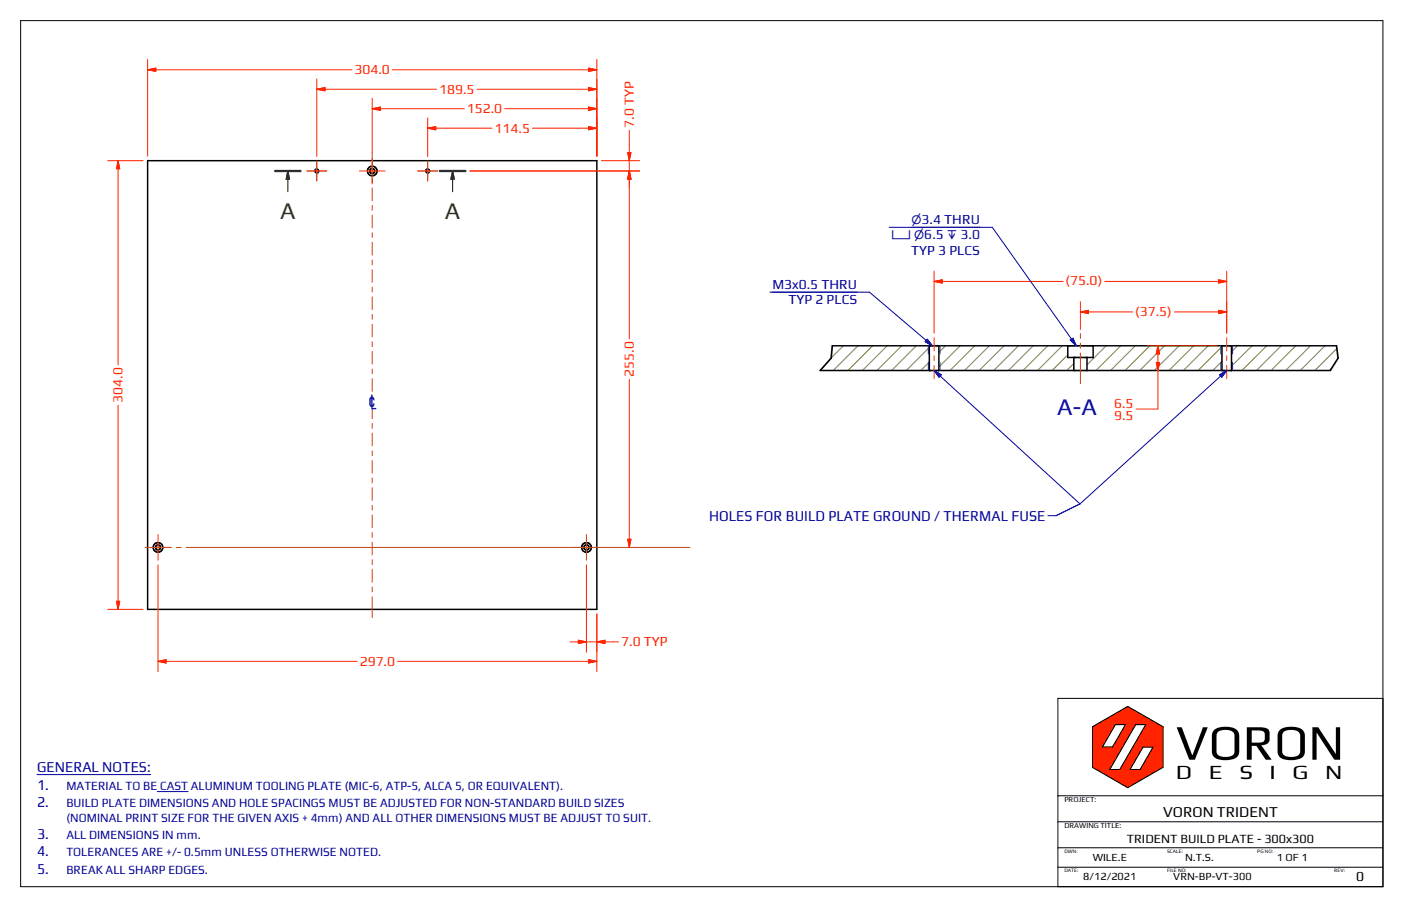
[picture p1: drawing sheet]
<svg xmlns="http://www.w3.org/2000/svg" width="432mm" height="279mm" viewBox="0 0 432 279" stroke-linecap="round" stroke-linejoin="round" font-family="sans-serif">
<g fill="none" stroke="#808040" stroke-width=".31">
<path d="M259.9 106.6l-3.7 3.8M264.4 106.6l-7.6 7.7M268.9 106.6l-7.6 7.7M273.4 106.6l-7.6 7.7M277.9 106.6l-7.6 7.7M282.4 106.6l-7.6 7.7M286.4 111.6l-2.6 2.7M286.4 107.1l-7.1 7.2M291.4 106.6l-2 2.1M295.9 106.6l-6.5 6.6M300.4 106.6l-7.6 7.7M304.9 106.6l-7.6 7.7"/>
<path d="M309.4 106.6l-7.6 7.7M313.9 106.6l-7.6 7.7M318.4 106.6l-7.6 7.7M322.9 106.6l-7.6 7.7M327.4 106.6l-7.6 7.7M329.1 109.5l-4.8 4.8M331 112.1l-2.2 2.2M340.9 106.6l-5.9 5.9M345.4 106.6l-7.6 7.7M349.9 106.6l-7.6 7.7M354.4 106.6l-7.6 7.7M358.9 106.6l-7.6 7.7"/>
<path d="M363.4 106.6l-7.6 7.7M367.9 106.6l-7.6 7.7M372.4 106.6l-7.7 7.7M376.6 111.4l-2.8 2.9M376.6 106.9l-7.3 7.4M381.4 106.6l-1.8 1.9M385.9 106.6l-6.3 6.4M390.4 106.6l-7.6 7.7M394.9 106.6l-7.7 7.7M399.4 106.6l-7.7 7.7M403.9 106.6l-7.6 7.7M408.4 106.6l-7.6 7.7"/>
<path d="M410.4 113.6l-.7 .7M412 107.5l-6.8 6.8"/>
</g>
<g fill="none" stroke="#000" stroke-width=".46">
<path d="M45.5 49.6h138.5v138.3h-138.5zM252.8 114.3h157.2M256.5 106.6h155.4M286.4 106.6v7.7M289.4 106.6v7.7M329.1 106.6v3.6h7.8v-3.6M331 110.2v4.1M335 110.2v4.1M376.6 106.6v7.7M379.6 106.6v7.7"/>
<circle cx="97.6" cy="52.7" r=".56"/>
<circle cx="114.7" cy="52.7" r=".78"/>
<circle cx="114.7" cy="52.7" r="1.48"/>
<circle cx="131.8" cy="52.7" r=".56"/>
<circle cx="48.7" cy="168.8" r="1.48"/>
<circle cx="48.7" cy="168.8" r=".77"/>
<circle cx="180.7" cy="168.8" r="1.49"/>
<circle cx="180.8" cy="168.8" r=".78"/>
</g>
<g fill="none" stroke="#004080" stroke-width=".31">
<path d="M97.5 53.4h.1M97.8 52.1l-.6 .1-.2 .4M98.3 52.9l-.3 .4-.4 .1M131.9 52.1l-.5 .1-.3 .4M132.5 52.9l-.4 .4-.4 .1M286.1 106.6v2.6M286.1 111.7v2.6M289.7 106.6v2.6M289.7 111.7v2.6M376.3 106.6v2.6M376.3 111.7v2.6M379.9 106.6v2.6"/>
<path d="M379.9 111.7v2.6"/>
</g>
<path d="M256.5 106.6l-.3 3.8-3.4 3.9M411.9 106.6l.5 3.8-2.4 3.9" fill="none" stroke="#000" stroke-width=".51"/>
<g fill="#ff2300" stroke="#ff2300" stroke-width=".31">
<path d="M342 237.3h3.2l2.4 5.6z"/>
<path d="M345.2 237.3h3.1l-.7 5.6z"/>
<path d="M345.2 237.3l7.1-6.9-4 6.9z"/>
<path d="M342.9 230.4l7.1-6.9-8 13.8z"/>
<path d="M339.8 230.4h3.1l-.9 6.9z"/>
<path d="M339.8 230.4l2.2 6.9-5.3-.7z"/>
<path d="M336.7 224.1l3.1 6.3-3.1 6.2z"/>
<path d="M336.7 224.1l7.1-.6-4 6.9z"/>
<path d="M336.7 224.1l10.9-6.2-3.8 5.6z"/>
<path d="M347.6 217.9l-.7 5.6h-3.1z"/>
<path d="M347.6 217.9l2.4 5.6h-3.1z"/>
<path d="M346.9 223.5h3.1l-7.1 6.9z"/>
<path d="M347.6 217.9l5.5 5.6h-3.1z"/>
<path d="M347.6 217.9l10.8 6.2-5.3-.6z"/>
<path d="M353.1 223.5l5.3 .6-3 6.3z"/>
<path d="M358.4 224.1v12.5l-3-6.2z"/>
<path d="M355.4 230.4l3 6.2-7 .7z"/>
<path d="M351.4 237.3l7-.7-10.8 6.3z"/>
<path d="M348.3 237.3h3.1l-3.8 5.6z"/>
<path d="M353.1 223.5l2.3 6.9h-3.1z"/>
<path d="M353.1 223.5l-.8 6.9-7.1 6.9z"/>
<path d="M336.7 236.6l5.3 .7 5.6 5.6z"/>
<path d="M356.9 106.6l.5 2.6h-1z"/>
<path d="M356.4 111.8h1l-.5 2.5z"/>
<path d="M184 198l2.4-.6v1.1z"/>
<path d="M178.3 197.4l2.4 .6-2.4 .5z"/>
<path d="M181.4 33l2.6 .5-2.6 .5z"/>
<path d="M114.7 33.5l2.5-.5v1z"/>
<path d="M194 52.7l.5 2.6h-1z"/>
<path d="M193.5 166.3h1l-.5 2.5z"/>
<path d="M193.5 47.1h1l-.5 2.5z"/>
<path d="M287.9 86.8l2.5-.5v1z"/>
<path d="M375.6 86.3l2.5 .5-2.5 .5z"/>
<path d="M181.4 203.4l2.6 .6-2.6 .5z"/>
<path d="M48.7 204l2.5-.6v1.1z"/>
<path d="M181.4 21l2.6 .5-2.6 .5z"/>
<path d="M45.5 21.5l2.5-.5v1z"/>
<path d="M36.4 49.6l.5 2.4h-1z"/>
<path d="M35.9 185.4h1l-.5 2.5z"/>
<path d="M181.4 39l2.6 .5-2.6 .5z"/>
<path d="M131.8 39.5l2.5-.5v1z"/>
<path d="M181.4 27l2.6 .5-2.6 .5z"/>
<path d="M97.6 27.5l2.6-.5v1z"/>
<path d="M375.6 95.7l2.5 .5-2.5 .5z"/>
<path d="M333 96.2l2.5-.5v1z"/>
</g>
<path d="M6.4 6.4h419.8v267h-419.8zM426.2 215.4h-100.2v58M336.7 224.1l10.9-6.2 10.8 6.2v12.5l-10.8 6.3-10.9-6.3zM343.8 223.5h3.1l-4 6.9h-3.1zM350 223.5h3.1l-7.9 13.8h-3.2zM352.3 230.4h3.1l-4 6.9h-3.1zM326 253.4h100.2M326 245.4h100.2M326 267.4h100.2M326 261.4h100.2" fill="none" stroke="#000" stroke-width=".31"/>
<path d="M84.8 52.7h7.8M135.6 52.7h7.8" fill="none" stroke="#008000" stroke-width=".71"/>
<path d="M88.7 52.7v6.4M88.7 52.7l.5 2.6h-1zM139.5 52.7l.5 2.6h-1zM139.5 52.7v6.4" fill="none" stroke="#008000" stroke-width=".36"/>
<g fill="#008000" stroke="#008000" stroke-width=".36">
<path d="M88.7 52.7l.5 2.6h-1z"/>
<path d="M139.5 52.7l.5 2.6h-1z"/>
</g>
<g fill="none" stroke="#ff2300" stroke-width=".31">
<path d="M45.5 18.3v29.9M184 18.3v29.9M45.5 21.5h63M45.5 21.5l2.5-.5v1zM97.6 27.5h37M97.6 27.5l2.6-.5v1zM97.6 24.3v24M114.7 33.5h28.4M114.7 33.5l2.5-.5v1zM114.7 30.3v16.8M120.9 21.5h63.1M131.8 39.5h19.8"/>
<path d="M131.8 39.5l2.5-.5v1zM131.8 36.3v12M147 27.5h37M155.6 33.5h28.4M164.1 39.5h19.9M181.4 33l2.6 .5-2.6 .5zM181.4 21l2.6 .5-2.6 .5zM181.4 27l2.6 .5-2.6 .5zM181.4 39l2.6 .5-2.6 .5zM33.2 49.6h10.9M36.4 49.6v62.9M36.4 49.6l.5 2.4h-1z"/>
<path d="M144.8 52.7h52.3M185.4 49.6h11.7M193.5 47.1h1l-.5 2.5zM194 40.2v64.3M194 52.7l.5 2.6h-1zM287.9 86.8h39.8M287.9 86.8l2.5-.5v1zM287.9 83.6v19.1M333 96.2h16.1M333 96.2l2.5-.5v1zM333 93v8.6M340.5 86.8h37.6"/>
<path d="M361.9 96.2h16.2M375.6 86.3l2.5 .5-2.5 .5zM375.6 95.7l2.5 .5-2.5 .5zM378.1 83.6v19.1M194 117v51.8M353.7 106.6h21.5M356.4 111.8h1l-.5 2.5zM356.9 106.6v19.5h-6.7M356.9 106.6l.5 2.6h-1zM36.4 125v62.9M48.7 174.2v32.9M180.7 174.2v26.9"/>
<path d="M193.5 166.3h1l-.5 2.5zM33.2 187.9h10.9M35.9 185.4h1l-.5 2.5zM175.7 198h15M178.3 197.4l2.4 .6-2.4 .5zM184 198l2.4-.6v1.1zM184 189.3v17.8M48.7 204h61.4M48.7 204l2.5-.6v1.1zM122.5 204h61.5M181.4 203.4l2.6 .6-2.6 .5z"/>
</g>
<g fill="none" stroke="#d84405" stroke-width=".31">
<path d="M94.6 52.7h6.1M97.6 49.7v6.1M110.7 52.7h8M114.7 47.1v9.6M114.7 57.9v4M128.7 52.7h6.2M131.8 49.7v6.1M114.7 63.4v1.5M114.7 66.4v3.9M114.7 71.8v1.5M114.7 74.8v3.9M114.7 80.2v1.5"/>
<path d="M114.7 83.2v3.9M114.7 88.6v1.5M114.7 91.6v3.9M114.7 97v1.5M114.7 100v3.9M114.7 105.4v1.5M114.7 108.4v3.9M114.7 113.8v1.5M114.7 116.8v3.9M287.9 104.1v4.1M287.9 109.7v1.5M287.9 112.7v4.1"/>
<path d="M333 102.9v1.5M333 105.9v1.5M333 108.9v9.4M378.1 104.1v4.1M378.1 109.7v1.5M378.1 112.7v4.1M114.7 126.2v2.9M114.7 130.6v1.5M114.7 133.6v3.9M114.7 139v1.5M114.7 142v3.9M114.7 147.4v1.5"/>
<path d="M114.7 150.4v3.9M114.7 155.8v1.5M114.7 158.8v3.9M44.7 168.8h8.2M48.7 164.8v8M54.4 168.8h1.5M57.4 168.8h155.3M114.7 164.2v1.5M114.7 167.2v3.9M114.7 172.6v1.5M114.7 175.6v3.9M180.7 164.8v8"/>
<path d="M114.7 181v1.5M114.7 184v6.4"/>
</g>
<path d="M274.1 70.1h31.7l25.9 36.5M237.3 90.1h30.7l19.4 16.5M285.8 104.6l1.6 2-2.2-1.2zM288 114.4l1.4 1.9 .7-.7-2.1-1.3 44.9 41.1M329.9 104.9l.8-.6 1 2.3zM378 114.4l-1.4 1.9-.7-.7 2.1-1.3-45.1 41.1M332.9 155.4l-7.4 3.6h-2.5M11.4 238.9h35M48.5 244.1h9.5" fill="none" stroke="#0000a0" stroke-width=".31"/>
<g fill="#0000a0" stroke="#0000a0" stroke-width=".31">
<path d="M375.9 115.6l2.2-1.3-1.5 2z"/>
<path d="M287.9 114.3l2.2 1.3-.7 .7z"/>
<path d="M285.8 104.6l1.6 2-2.2-1.2z"/>
<path d="M329.9 104.9l.8-.6 1 2.3z"/>
</g>
<text font-size="15.4" x="362.4" y="234.3">VORON</text>
<g font-size="7.3" fill="#008000">
<text x="86.4" y="67.4">A</text>
<text x="137.1" y="67.4">A</text>
</g>
<text font-size="7.3" fill="#0000a0" x="325.9" y="127.9">A-A</text>
<g font-size="6.2">
<text x="362.4" y="240.2">D</text>
<text x="372.6" y="240.2">E</text>
<text x="382" y="240.2">S</text>
<text x="391.3" y="240.2">I</text>
<text x="398.4" y="240.2">G</text>
<text x="408.4" y="240.2">N</text>
</g>
<text font-size="5.2" fill="#0000a0" x="113.2" y="126.2">℄</text>
<g font-size="4.6" fill="#0000a0">
<text x="218.6" y="160.5">HOLES FOR BUILD PLATE GROUND / THERMAL FUSE</text>
<text x="11.4" y="238.2">GENERAL NOTES:</text>
<text x="11.4" y="243.5">1.</text>
<text x="11.4" y="248.9">2.</text>
<text x="11.4" y="258.7">3.</text>
<text x="11.4" y="264">4.</text>
<text x="11.4" y="269.4">5.</text>
</g>
<text font-size="4.6" x="358.5" y="251.8">VORON TRIDENT</text>
<g font-size="4.2" fill="#ff2300">
<text x="109.3" y="22.9">304.0</text>
<text x="135.3" y="28.9">189.5</text>
<text x="143.9" y="34.9">152.0</text>
<text x="152.4" y="40.9">114.5</text>
<text x="195.4" y="39.4" transform="rotate(-90 195.4 39.4)">7.0 TYP</text>
<text x="328.4" y="88">(75.0)</text>
<text x="349.9" y="97.4">(37.5)</text>
<text x="195.4" y="116.2" transform="rotate(-90 195.4 116.2)">255.0</text>
<text x="37.8" y="124.2" transform="rotate(-90 37.8 124.2)">304.0</text>
<text x="343.4" y="125.7">6.5</text>
<text x="343.4" y="129.4">9.5</text>
<text x="191.5" y="199.3">7.0 TYP</text>
<text x="110.9" y="205.3">297.0</text>
</g>
<g font-size="4.2" fill="#0000a0">
<text x="284" y="69">3.4 THRU</text>
<text x="284.9" y="73.8">6.5</text>
<text x="296" y="73.8">3.0</text>
<text x="280.8" y="78.6">TYP 3 PLCS</text>
<text x="238" y="89">M3x0.5 THRU</text>
<text x="243" y="93.8">TYP 2 PLCS</text>
</g>
<text font-size="4.2" x="418" y="271.8">0</text>
<g font-size="3.8" fill="#0000a0">
<text x="20.4" y="243.5">MATERIAL TO BE CAST ALUMINUM TOOLING PLATE (MIC-6, ATP-5, ALCA 5, OR EQUIVALENT).</text>
<text x="20.4" y="248.9">BUILD PLATE DIMENSIONS AND HOLE SPACINGS MUST BE ADJUSTED FOR NON-STANDARD BUILD SIZES</text>
<text x="20.4" y="253.6">(NOMINAL PRINT SIZE FOR THE GIVEN AXIS + 4mm) AND ALL OTHER DIMENSIONS MUST BE ADJUST TO SUIT.</text>
<text x="20.4" y="258.7">ALL DIMENSIONS IN mm.</text>
<text x="20.4" y="264">TOLERANCES ARE +/- 0.5mm UNLESS OTHERWISE NOTED.</text>
<text x="20.4" y="269.4">BREAK ALL SHARP EDGES.</text>
</g>
<text font-size="3.8" x="347.3" y="259.9">TRIDENT BUILD PLATE - 300x300</text>
<g font-size="3.6" fill="#0000a0">
<text x="281" y="69">⌀</text>
<text x="274.8" y="73.8">⌴ ⌀</text>
<text x="291.8" y="73.8">↧</text>
</g>
<g font-size="3.3">
<text x="336.8" y="265.5">WILE.E</text>
<text x="365.3" y="265.5">N.T.S.</text>
<text x="393.5" y="265.5">1 OF 1</text>
<text x="333.9" y="271.5">8/12/2021</text>
<text x="361.6" y="271.5">VRN-BP-VT-300</text>
</g>
<g font-size="2.3">
<text x="328.1" y="247.4">PROJECT:</text>
<text x="328.1" y="255.4">DRAWING TITLE:</text>
</g>
<g font-size="1.6">
<text x="328.1" y="262.9">DWN:</text>
<text x="359.7" y="263">SCALE:</text>
<text x="387.5" y="263">PG NO:</text>
<text x="328.1" y="268.9">DATE:</text>
<text x="359.7" y="269">FILE NO:</text>
<text x="411.2" y="268.9">REV:</text>
</g>
</svg>
